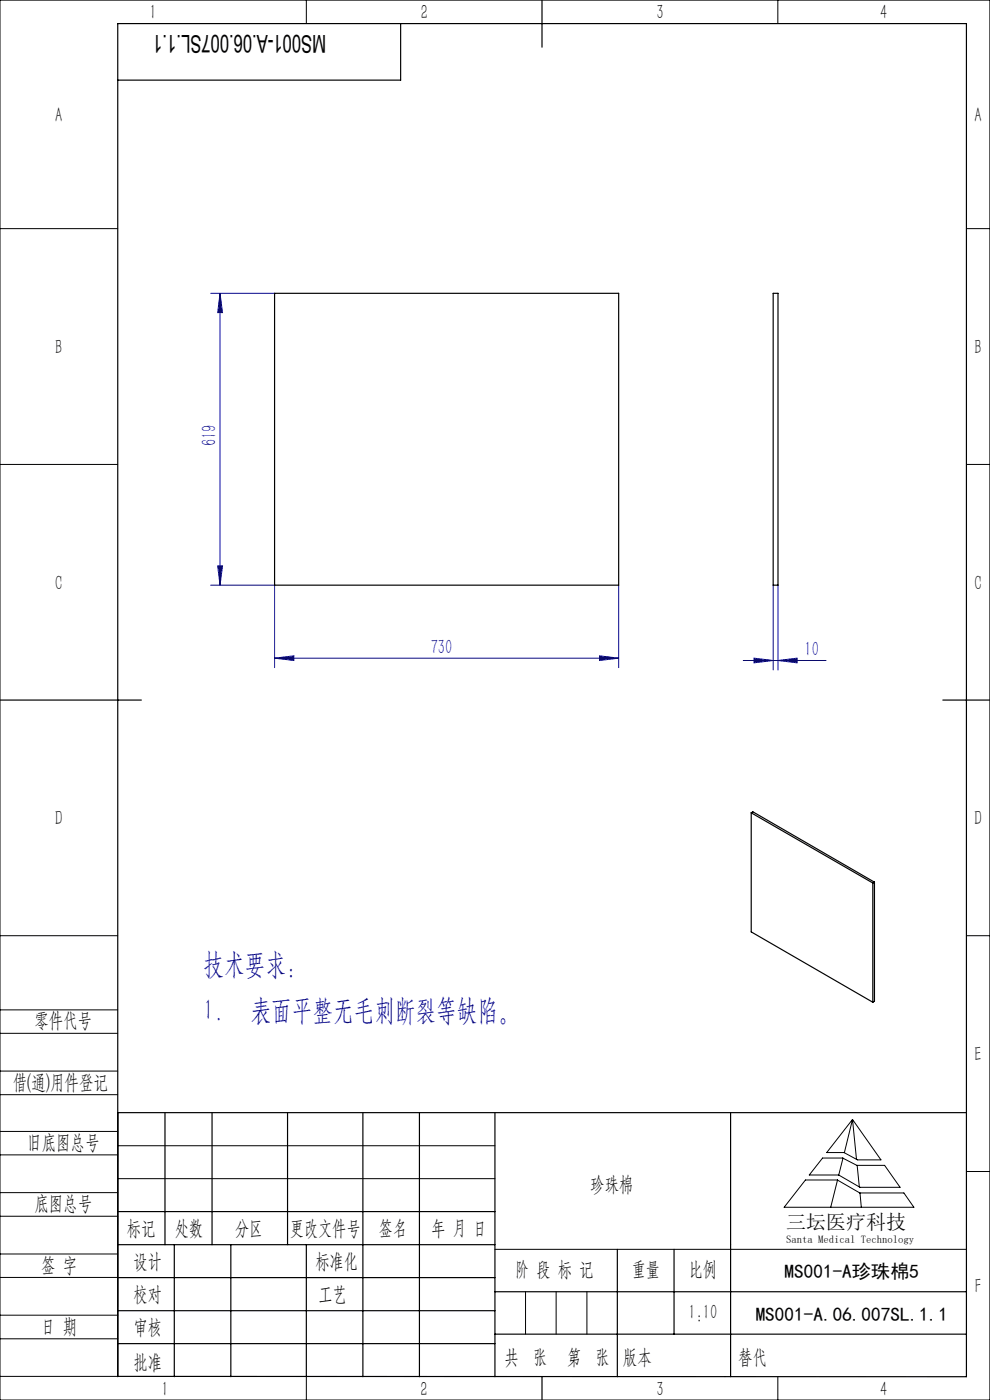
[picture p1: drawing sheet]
<svg xmlns="http://www.w3.org/2000/svg" width="210mm" height="297mm" viewBox="0 0 210 297" stroke-linecap="round" stroke-linejoin="round" font-family="sans-serif">
<g fill="none" stroke="#0000a0" stroke-width=".21">
<path d="M44.7 62.2h13.5M46.7 62.2l.5 4.1h-1zM46.7 62.2v61.9M44.7 124.1h13.5v17.5M46.2 120h1l-.5 4.1zM58.2 139.6l4.1-.5v1zM58.2 139.6h73M127.2 139.1l4 .5-4 .5zM131.2 124.1v17.5M159.9 139.6l4.1 .5-4.1 .5zM164 124.1v18M165 124.1v18"/>
<path d="M157.7 140.1h17.5M165 140.1l4.1-.5v1z"/>
</g>
<g fill="none" stroke="#000" stroke-width=".21">
<path d="M0 0h210v297h-210zM65 0v5M165 0v5M0 48.5h25M205 48.5h5M0 98.5h25M205 98.5h5M0 198.5h25M205 198.5h5M0 214.2h25M0 219.2h25M0 232.2h25"/>
<path d="M0 227.2h25M25 236v56h-25M180.8 237.5l6.1 8.6h-5l-2.9-1.6h-3.6zM180.8 237.5l-1.7 7M180.8 237.5l.9 8.5M0 245h25M0 240h25M0 258h25M0 253h25M25 243.1h80M25 250h80M170.9 250.3h6.7l4.8 2.8h9.3l2.2 3h-27.6z"/>
<path d="M174.5 245.7h4.3l3 1.5h5.8l3.3 4.7h-8.5l-4.5-2.6h-6.2zM177.7 250.3l-1.5 5.8M178.8 245.7l-.9 3.6M181.8 247.2l.5 4.6M182.4 253.1l.3 3M205 248.5h5M0 271h25M0 266h25M0 279h25M105 265h100M111.5 274v9M118 274v9"/>
<path d="M124.5 274v9M0 284h25M65 292.1v4.9M153.7 292h.1M165 292v5"/>
</g>
<g fill="none" stroke="#000" stroke-width=".25">
<path d="M85 5v12h-60M115 0v10M0 148.5h30M200 148.5h10M25 236h180M35 236v28.1M45 236v28.1M61 236v28.1M77 236v56.1M89 236v56.1M105 236v56.1M155 236v56.1"/>
<path d="M25 257h80M25 264.1h80M25 271h80M25 278.1h80M37 264.1v28M49 264.1v28M65 264.1v28M105 274h100M131 265v27.1M143 265v18M25 292l180 .1v-287.1h-180v287.1M25 285h80"/>
<path d="M105 283h100M115 292v5"/>
</g>
<g fill="#0000a0">
<path d="M165 140.1l4.1-.5v1zM159.9 139.6l4.1 .5-4.1 .5z"/>
<path d="M58.2 139.6l4.1-.5v1zM127.2 139.1l4 .5-4 .5z"/>
<path d="M46.7 62.2l.5 4.1h-1zM46.2 120h1l-.5 4.1z"/>
</g>
<path d="M58.2 62.2h73v61.9h-73zM164 62.2h1v61.9h-1zM159.3 172.4l25.8 14.9M159.3 172.4l.4-.2 25.8 14.9M159.3 172.4v25.3l25.8 14.9M185.1 187.3v25.3M185.5 187.1v25.3l-.4 .2M185.5 187.1l-.4 .2" fill="none" stroke="#000" stroke-width=".25"/>
<g font-size="6.3" fill="#0000a0">
<text x="43.2" y="206.6">技术要求：</text>
<text x="43.2" y="216.3">1.</text>
<text x="53.2" y="216.3">表面平整无毛刺断裂等缺陷。</text>
</g>
<text font-size="5.2" x="69.2" y="7.3" transform="rotate(-180 69.2 7.3)">MS001-A.06.007SL.1.1</text>
<g font-size="4.4" fill="#010000">
<text x="31.7" y="4.1">1</text>
<text x="89.2" y="4.1">2</text>
<text x="139.2" y="4.1">3</text>
<text x="186.7" y="4.1">4</text>
<text x="156.6" y="289.5">替代</text>
</g>
<g font-size="4.4">
<text x="11.7" y="25.9">A</text>
<text x="206.7" y="25.9">A</text>
<text x="11.7" y="75.1">B</text>
<text x="206.7" y="75.1">B</text>
<text x="11.7" y="125.1">C</text>
<text x="206.7" y="125.1">C</text>
<text x="11.7" y="175.1">D</text>
<text x="206.7" y="175.1">D</text>
<text x="7.3" y="217.9">零件代号</text>
<text x="206.7" y="225.1">E</text>
<text x="2.7" y="231">借(通)用件登记</text>
<text x="5.8" y="243.7">旧底图总号</text>
<text x="7.3" y="256.8">底图总号</text>
<text x="125.2" y="252.6">珍珠棉</text>
<text x="26.9" y="261.9">标记</text>
<text x="37.1" y="261.9">处数</text>
<text x="49.9" y="261.9">分区</text>
<text x="61.5" y="261.9">更改文件号</text>
<text x="80.4" y="261.9">签名</text>
<text x="91.5" y="261.9">年 月 日</text>
<text x="8.7" y="269.8">签 字</text>
<text x="28.3" y="268.9">设计</text>
<text x="66.9" y="268.9">标准化</text>
<text x="109.3" y="270.8">阶 段 标 记</text>
<text x="134" y="270.8">重量</text>
<text x="146.1" y="270.8">比例</text>
<text x="206.8" y="274.4">F</text>
<text x="28.3" y="276">校对</text>
<text x="67.6" y="276">工艺</text>
<text x="146" y="279.8">1:10</text>
<text x="8.7" y="282.9">日 期</text>
<text x="28.4" y="283">审核</text>
<text x="28.3" y="290.4">批准</text>
<text x="107" y="289.5">共 张</text>
<text x="120.3" y="289.5">第 张</text>
<text x="132.1" y="289.5">版本</text>
<text x="34.2" y="296.1">1</text>
<text x="89.2" y="296.2">2</text>
<text x="139.2" y="296.2">3</text>
<text x="186.7" y="296.2">4</text>
</g>
<g font-size="4.4" fill="#0000a0">
<text x="45.8" y="94.6" transform="rotate(-90 45.8 94.6)">619</text>
<text x="91.4" y="138.7">730</text>
<text x="170.7" y="139.2">10</text>
</g>
<text font-size="4.2" x="166.8" y="260.7">三坛医疗科技</text>
<g font-size="4.1">
<text x="166.4" y="271.1">MS001-A珍珠棉5</text>
<text x="160.3" y="280.2">MS001-A.06.007SL.1.1</text>
</g>
<text font-size="2.3" x="166.8" y="263.6">Santa Medical Technology</text>
</svg>
